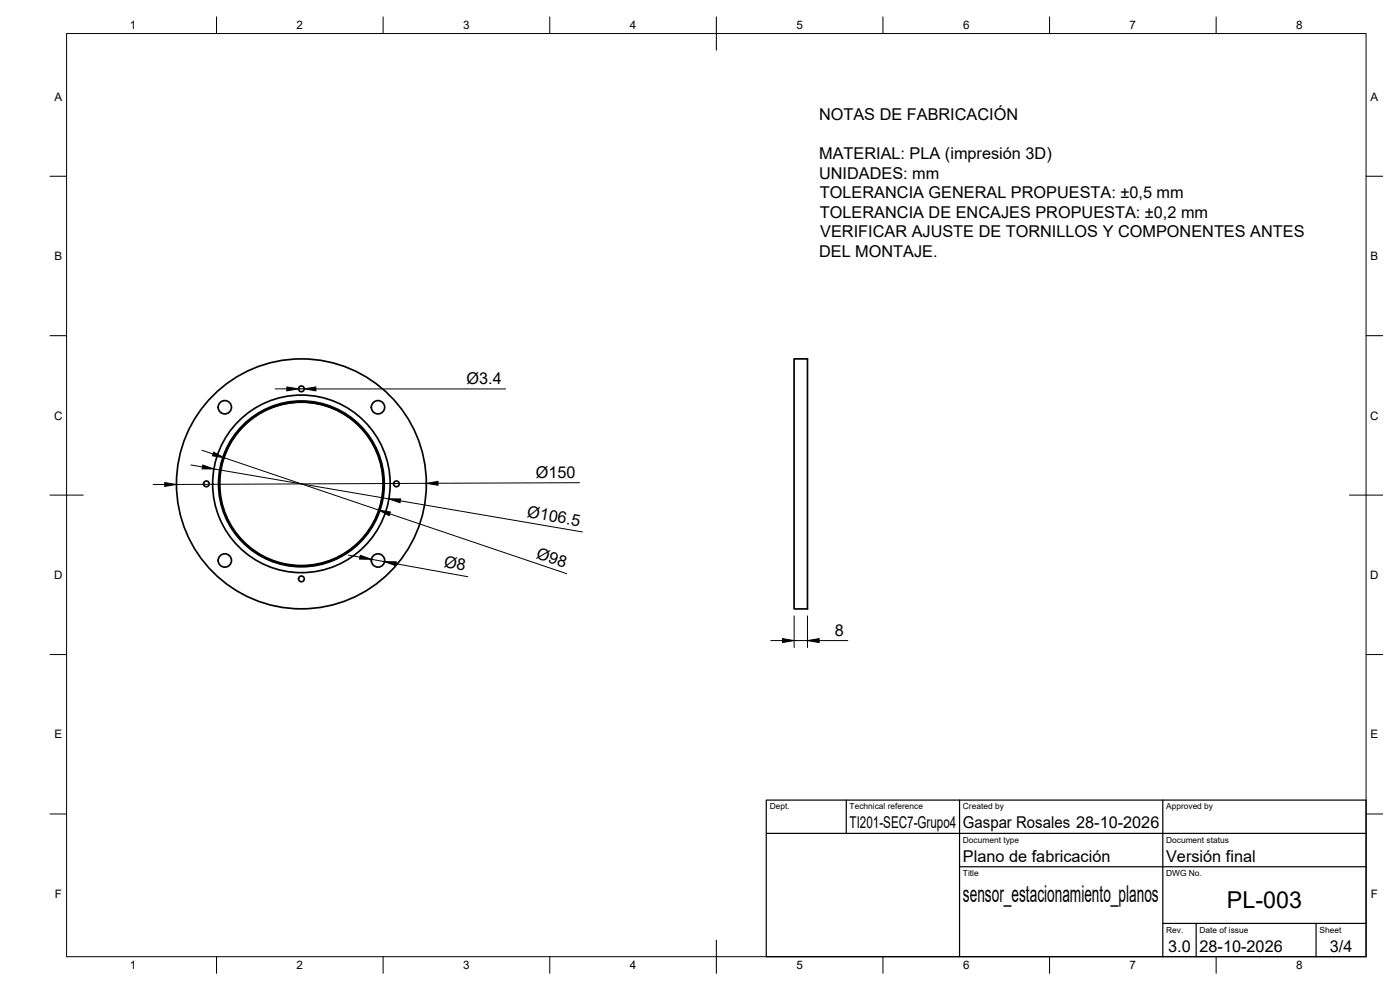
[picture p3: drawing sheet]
<svg xmlns="http://www.w3.org/2000/svg" width="420mm" height="297mm" viewBox="0 0 420 297" stroke-linecap="round" stroke-linejoin="round" font-family="sans-serif">
<!-- layer: Visible -->
<g fill="none" stroke="#000" stroke-width=".51">
<path d="M238.3 107.7h4v75h-4z"/>
<circle cx="90.5" cy="116.7" r=".86"/>
<circle cx="67.5" cy="122.2" r="2"/>
<circle cx="113.4" cy="122.2" r="2"/>
<circle cx="61.9" cy="145.2" r=".86"/>
<circle cx="90.4" cy="145.2" r="24.6"/>
<circle cx="90.5" cy="145.2" r="37.5"/>
<circle cx="90.5" cy="145.2" r="24.9"/>
<circle cx="90.5" cy="145.2" r="24.5"/>
<circle cx="90.5" cy="145.2" r="26.6"/>
<circle cx="119" cy="145.2" r=".86"/>
<circle cx="67.5" cy="168.2" r="2"/>
<circle cx="90.5" cy="173.7" r=".86"/>
<circle cx="113.4" cy="168.2" r="2"/>
</g>
<!-- layer: BORDER -->
<g fill="none" stroke="#000" stroke-width=".3">
<path d="M20 10.1h390v276.9h-390zM65 5.1v5M115 5.1v5M165 5.1v5M215 5.1v10M265 5.1v5M315 5.1v5M365 5.1v5M15 52.9h5M410 52.9h5M15 100.7h5M410 100.7h5"/>
<path d="M15 148.6h10M405 148.6h10M15 196.4h5M410 196.4h5M15 244.2h5M410 244.2h5M65 287v5M115 287v5M165 287v5M215 282.1v9.9M265 287v5M315 287v5"/>
<path d="M365 287v5"/>
</g>
<!-- layer: TITLEBLOCK -->
<path d="M230 240.1h180v46.9h-180zM230 250h180M254 240.1v9.9M288 240.1v46.9M349 240.1v46.9M288 260.1h122M349 277.1h61M359 277.1v9.9M395 277.1v9.9" fill="none" stroke="#000" stroke-width=".36"/>
<!-- layer: FD_Dimensions -->
<g fill="none" stroke="#000" stroke-width=".3">
<path d="M82.6 116.7h3.5M89.6 116.7h1.7M94.8 116.7h56.9M57.3 139.5l3.4 .6M60.6 135.1l3.3 1.1M67.2 137.3l46.4 15.7M49.4 145.4h-3.4M64.2 140.7l52.5 9M117 154.2l53.1 17.9M120.1 150.3l54.7 9.3M127.9 145l-75 .4M173.9 144.8l-42.5 .2"/>
<path d="M104.6 166.6l3.4 .6M111.5 167.8l3.9 .7M118.8 169.1l21.6 3.9M231.3 192.2h3.5M238.3 184.8v9.5M238.3 192.2h4M242.3 184.8v9.5M245.8 192.2h8.6"/>
</g>
<path d="M86.1 116.1l3.5 .6-3.5 .6zM91.3 116.7l3.5-.6v1.2zM60.9 139.5l3.3 1.2h-3.6zM64.1 135.7l3.1 1.6-3.5-.5zM49.4 144.8l3.5 .6-3.5 .6zM113.6 153l3.6 .6-.4 1.1zM116.7 149.7h3.5l-.2 1.1zM127.9 145l3.5-.6v1.2zM108.1 166.6l3.4 1.2h-3.6zM115.4 168.5l3.5 .1-.2 1.1zM234.8 191.6l3.5 .6-3.5 .6zM242.3 192.2l3.5-.6v1.2z" fill="#000" stroke="#000" stroke-width=".3"/>
<g font-size="7">
<text x="289" y="270.6">sensor_estacionamiento_planos</text>
<text x="368.2" y="272.3">PL-003</text>
</g>
<g font-size="4.9">
<text x="245.8" y="35.9">NOTAS DE FABRICACIÓN</text>
<text x="245.8" y="47.7">MATERIAL: PLA (impresión 3D)</text>
<text x="245.8" y="53.6">UNIDADES: mm</text>
<text x="246.1" y="59.4">TOLERANCIA GENERAL PROPUESTA: ±0,5 mm</text>
<text x="246.1" y="65.3">TOLERANCIA DE ENCAJES PROPUESTA: ±0,2 mm</text>
<text x="246.2" y="71.2">VERIFICAR AJUSTE DE TORNILLOS Y COMPONENTES ANTES</text>
<text x="245.8" y="77.1">DEL MONTAJE.</text>
<text x="140" y="115.2">Ø3.4</text>
<text x="160.8" y="143.3">Ø150</text>
<text x="158.1" y="155.2" transform="rotate(10 158.1 155.2)">Ø106.5</text>
<text x="160.7" y="167.4" transform="rotate(19 160.7 167.4)">Ø98</text>
<text x="133.1" y="170.1" transform="rotate(10 133.1 170.1)">Ø8</text>
<text x="250.5" y="190.7">8</text>
<text x="255" y="248.5">TI201-SEC7-Grupo4</text>
<text x="289" y="248.5">Gaspar Rosales 28-10-2026</text>
<text x="289" y="258.6">Plano de fabricación</text>
<text x="350" y="258.6">Versión final</text>
<text x="350.6" y="285.7">3.0</text>
<text x="360" y="285.5">28-10-2026</text>
<text x="399.1" y="285.7">3/4</text>
</g>
<g font-size="3.5">
<text x="39" y="8.8">1</text>
<text x="89" y="8.8">2</text>
<text x="139" y="8.8">3</text>
<text x="189" y="8.8">4</text>
<text x="239" y="8.8">5</text>
<text x="289" y="8.8">6</text>
<text x="339" y="8.8">7</text>
<text x="389" y="8.8">8</text>
<text x="16.3" y="30.2">A</text>
<text x="411.3" y="30.2">A</text>
<text x="16.3" y="78">B</text>
<text x="411.3" y="78">B</text>
<text x="16.2" y="125.9">C</text>
<text x="411.2" y="125.9">C</text>
<text x="16.2" y="173.7">D</text>
<text x="411.2" y="173.7">D</text>
<text x="16.3" y="221.6">E</text>
<text x="411.3" y="221.6">E</text>
<text x="16.4" y="269.4">F</text>
<text x="411.4" y="269.4">F</text>
<text x="39" y="290.8">1</text>
<text x="89" y="290.8">2</text>
<text x="139" y="290.8">3</text>
<text x="189" y="290.8">4</text>
<text x="239" y="290.8">5</text>
<text x="289" y="290.8">6</text>
<text x="339" y="290.8">7</text>
<text x="389" y="290.8">8</text>
</g>
<g font-size="2.5">
<text x="231" y="242.9">Dept.</text>
<text x="255" y="242.9">Technical reference</text>
<text x="289" y="242.9">Created by</text>
<text x="350" y="242.9">Approved by</text>
<text x="289" y="252.8">Document type</text>
<text x="350" y="252.8">Document status</text>
<text x="289" y="262.9">Title</text>
<text x="350" y="262.9">DWG No.</text>
<text x="350" y="279.9">Rev.</text>
<text x="360" y="279.9">Date of issue</text>
<text x="396" y="279.9">Sheet</text>
</g>
</svg>
